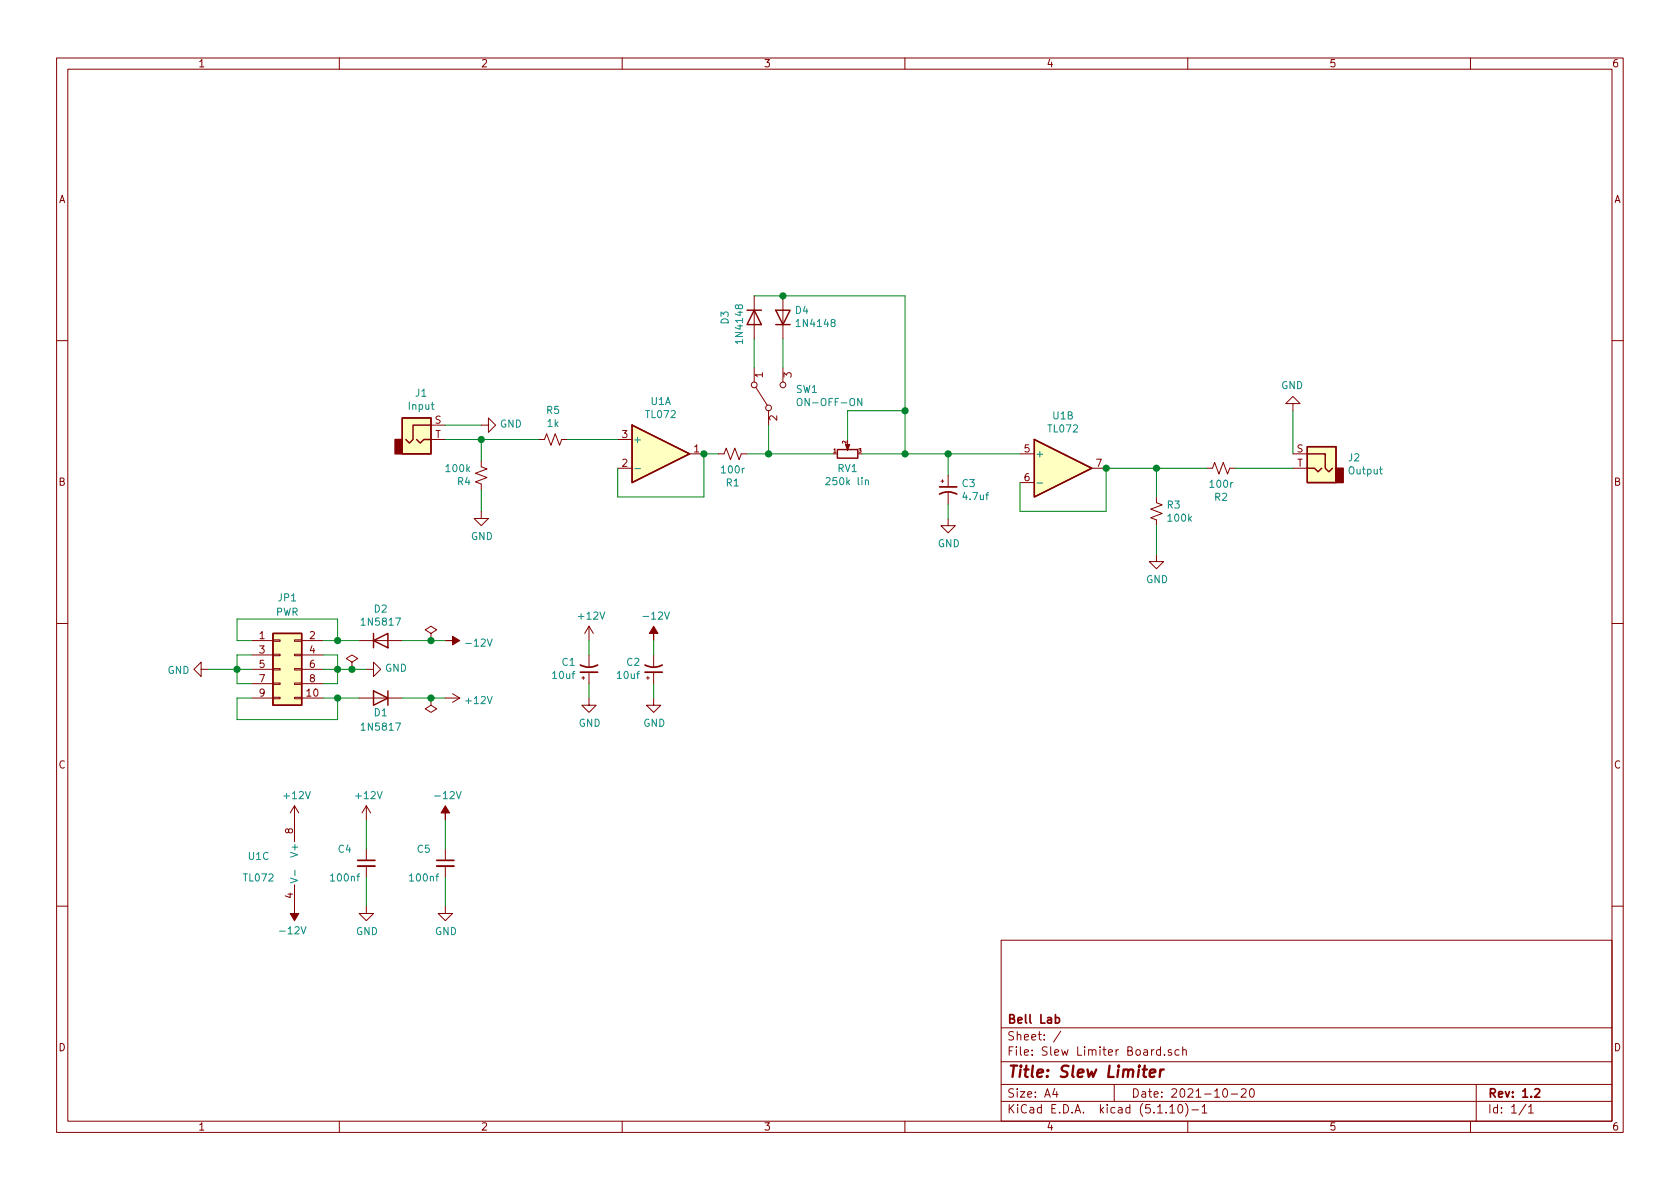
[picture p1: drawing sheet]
<svg xmlns="http://www.w3.org/2000/svg" width="297mm" height="210mm" viewBox="0 0 297 210" stroke-linecap="round" stroke-linejoin="round" font-family="sans-serif">
<g fill="none" stroke="#840000" stroke-width=".18">
<path d="M10 10.3h277v189.9h-277zM12 12.2h273v186.1h-273zM60 10.3v1.9M110 10.3v1.9M160 10.3v1.9M210 10.3v1.9M260 10.3v1.9M133.3 52.3v7.6M138.4 52.3v7.6M10 60.2h2M76.2 77.7h2.5M76.2 75.2h2.5"/>
<path d="M85.1 75.2h1.3v-1.3l1.2 1.3-1.2 1.2v-1.2M95.2 77.7h1.1l.3-1 .8 2 .8-2 .7 2 .4-1h1M109.2 77.7h2.6M133.3 65v2.6M133.6 68.4l2 3.2M135.9 72.6v2.6M138.4 65v2.6M228.6 71.4h1.3l-1.3-1.3-1.3 1.3h1.3v1.2M285 60.2h2M85.1 90.4v1.3h1.3l-1.3 1.3-1.3-1.3h1.3M85.1 81.5v1l1 .4-2 .8 2 .7-2 .8 1 .4v1M109.2 82.8h2.6"/>
<path d="M121.9 80.3h2.6M127 80.3h1l.4-1.1 .8 2.1 .7-2.1 .8 2.1 .4-1h1M166.4 85.1h.5M166.6 84.8v.5M167.6 91.7v1.3h1.3l-1.3 1.2-1.2-1.2h1.2M167.6 84.1v2M167.6 87.1v2M180.3 80.3h2.6M180.3 85.3h2.6M193 82.8h2.6M204.5 87.9v1l1 .4-2 .7 2 .8-2 .8 1 .3v1.1M204.5 98v1.3h1.2l-1.2 1.3-1.3-1.3h1.3"/>
<path d="M213.4 82.8h1l.4-1 .7 2 .8-2 .7 2 .4-1h1M228.6 80.3h2.5M228.6 82.8h2.5M10 110.3h2M35.6 118.4v-1.3l-1.3 1.3 1.3 1.2v-1.2h1.2M44.4 113.3h3.9M44.4 115.8h3.9M44.4 118.4h3.9M48.3 115.7h1.2v.2h-1.2zM48.3 113.2h1.2v.2h-1.2zM48.3 118.2h1.2v.3h-1.2zM52.1 115.7h1.2v.2h-1.2z"/>
<path d="M52.1 113.2h1.2v.2h-1.2zM52.1 118.2h1.2v.3h-1.2zM53.3 113.3h3.8M53.3 115.8h3.8M53.3 118.4h3.8M62.2 117.1l1-.6-1-.7-1 .7 1 .6v1.3M62.2 118.4h.1M63.5 113.3h7.6M64.8 118.4h1.2v-1.3l1.3 1.3-1.3 1.2v-1.2M76.2 112l1-.6-1-.7-1 .7 1 .6v1.3M76.2 113.3h.1M102.9 119.9h.5"/>
<path d="M103.1 119.6v.5M104.1 110.7v2.6M104.1 115.8v2.1M104.1 118.9v2M104.1 110.7l-.7 1.3M104.1 110.7l.8 1.3M114.3 119.9h.5M114.6 119.6v.5M115.6 115.8v2.1M115.6 118.9v2M285 110.3h2M44.4 123.4h3.9"/>
<path d="M44.4 120.9h3.9M48.3 123.3h1.2v.3h-1.2zM48.3 120.8h1.2v.2h-1.2zM52.1 123.3h1.2v.3h-1.2zM52.1 120.8h1.2v.2h-1.2zM53.3 123.4h3.8M53.3 120.9h3.8M63.5 123.4h7.6M76.2 123.4v1.3l1 .6-1 .7-1-.7 1-.6M76.2 123.4h.1M78.7 123.4h2.6M80 122.7l1.3 .7"/>
<path d="M81.3 123.4l-1.3 .8M104.1 123.4v1.3h1.3l-1.3 1.3-1.2-1.3h1.2M115.6 123.4v1.3h1.2l-1.2 1.3-1.3-1.3h1.3M52.1 142.5l-.8 1.3M52.1 142.5v6.3M52.1 156.5v3.8M52.1 142.5l.7 1.3M64.8 142.5v2.5M64.8 150.1v2M64.8 153.2v2M64.8 142.5l-.8 1.3M64.8 142.5l.7 1.3"/>
<path d="M78.7 150.1v2M78.7 153.2v2M10 160.2h2M64.8 160.3v1.2h1.2l-1.2 1.3-1.3-1.3h1.3M78.7 160.3v1.2h1.3l-1.3 1.3-1.2-1.3h1.2M177 166.3h108v32h-108zM285 160.2h2M60 198.3v1.9M110 198.3v1.9M160 198.3v1.9M177 194.8h108M177 191.8h108"/>
<path d="M177 187.8h108M177 181.8h108M186.5 192.5l-.4 1h1M186.8 193v1M187.6 182.3l-1.3 2M197 191.8v3M205.2 185.7l-.5-.1-.2 .3v.6l.2 .1 .5-.1M205.2 185.1v1.5M205.9 186.5v.1M206.8 195.8l.5-.5v1.5M206.8 196.8h.9M207.1 185.7l-.3-.1-.2 .2v.2l.5 .2v.3h-.5"/>
<path d="M208.5 195.4l.1-.1a.8 .8 0 0 1 .5 .8 .8 .8 0 0 1-.5 .7 1 1 0 0 1-.1-1.4zM208.5 185.7l-.4-.1-.4 .3 .1 .6 .3 .1 .4-.1M209.1 185.7l.2-.1 .4 .1 .1 .9M209.1 185.1v1.5M209.6 195.1a1.71 1.71 0 0 1 0 2.3M210 198.3v1.9M210.7 196.3h1.2M212.5 195.8l.5-.5v1.5M212.5 196.8h.9M216.3 192.7l.4-.2a.94 .94 0 0 1 0 1.5 .79 .79 0 0 1-.4-1.3zM217.7 193.5h1.1M219.5 192.7l.2-.2h.3l.3 .2v.3v.2l-.9 .8h.9"/>
<path d="M221.1 192.6l.2-.1a.8 .8 0 0 1 .5 .8 .8 .8 0 0 1-.5 .7 1 1 0 0 1-.2-1.4zM260 198.3v1.9M261 191.8v6.5M269.8 195.2l-1.2 2M270.3 195.8l.4-.5v1.5M270.3 196.8h.8"/>
<circle cx="133.4" cy="68.1" r=".51"/>
<circle cx="135.9" cy="72.1" r=".51"/>
<circle cx="138.4" cy="68.1" r=".51"/>
</g>
<path d="M166.1 87.4a3.2 3.2 0 0 1 3.1 0M166.1 86.1h3.1M102.6 117.6a3.2 3.2 0 0 0 3.1 0M102.6 118.9h3.1M114 117.6a3.2 3.2 0 0 0 3.1 0M114 118.9h3.1M63.2 152.1h3.1M77.2 152.1h3.1M186.6 180l.4-.1 .3 .3-.1 .6-.2 .1-.4-.1M271.4 192.7l.2-.2h.4l.2 .5-.9 1h.9" fill="none" stroke="#840000" stroke-width=".3"/>
<path d="M203.3 189.8l1-.2-.1-.4-.5-.1-.4 .3v.9l.2 .1 .6-.1M205.2 189.1l-.2 1.3M205.8 189.1a.55 .55 0 0 0-.7 .4" fill="none" stroke="#840000" stroke-width=".41"/>
<g fill="none" stroke="#840000" stroke-width=".25">
<path d="M132.1 54.9h2.5M133.3 54.9l1.3 2.5h-2.5zM137.2 54.9h2.5l-1.3 2.5zM137.2 57.4h2.5M71.1 73.9h5.1v6.4h-5.1zM73.7 77.7l.6 .7 .6-.7h1.3M76.2 75.2h-3.2v2.5l-.6 .7-.6-.7M111.8 75.2l10.1 5.1-10.1 5zM148.1 79.5h3.6v1.5h-3.6zM182.9 77.7l10.1 5.1-10.1 5.1zM231.1 79h5.1v6.3h-5.1zM231.1 82.8h1.3l.6 .6 .7-.6"/>
<path d="M231.1 80.3h3.2v2.5l.6 .6 .7-.6M48.3 112h5v12.7h-5zM66 113.3l2.6-1.3v2.5zM66 112v2.5M66 122.2l2.6 1.2-2.6 1.3zM68.6 122.2v2.5"/>
</g>
<g fill="#ffffc2" stroke="#ffffc2" stroke-width=".18">
<path d="M182.9 77.7l10.1 5.1-10.1 5.1z"/>
<path d="M231.1 79h5.1v6.3h-5.1z"/>
<path d="M48.3 112h5v12.7h-5z"/>
<path d="M111.8 75.2l10.1 5.1-10.1 5z"/>
<path d="M71.1 73.9h5.1v6.4h-5.1z"/>
</g>
<path d="M141 70.6l.2-.1a.45 .45 0 0 1 .6 .4v.4l-.2 .4h-.5a1 1 0 0 1-.1-1.1zM152.4 70.5v1.2l-.7-1.2v1.2M112.2 82.9h1M146 84.6l.5-.2 .3 .4-.1 .2-.7 .7h.8M153 85l.2-.1h.3v.8M183.4 85.4h1M51.4 155.3l1.2 .4-1.2 .4M52.1 153.9v1" fill="none" stroke="#008484" stroke-width=".18"/>
<g fill="#840000" stroke="#840000" stroke-width=".18">
<path d="M52.1 160.3v1.2h.7l-.7 1.3-.8-1.3h.8z"/>
<path d="M115.6 110.7l.7 1.3h-.7v1.3v-1.3h-.8z"/>
<path d="M78.7 142.5l.8 1.3h-.8v1.2v-1.2h-.7z"/>
<path d="M78.7 113.3h1.3v-.8l1.3 .8-1.3 .7v-.7z"/>
<path d="M149.5 78.6h.7l-.3 1v-.2v.2z"/>
</g>
<g fill="#840000" stroke="#840000" stroke-width=".25">
<path d="M236.2 82.8h1.3v2.5h-1.3z"/>
<path d="M69.8 77.7h1.3v2.6h-1.3z"/>
</g>
<path d="M63.2 153.2h3.1M77.2 153.2h3.1" fill="none" stroke="#840000" stroke-width=".33"/>
<g fill="none" stroke="#008400" stroke-width=".18">
<path d="M133.3 52.3h26.7v28M133.3 59.9v5.1M138.4 59.9v5.1M78.7 77.7h16.5M78.7 75.2h6.4M85.1 77.7v3.8M100.3 77.7h8.9M135.9 75.2v5.1M160 72.6h-10.1v5.1M228.6 72.6v7.7M85.1 86.6v3.8M127 80.3h-2.5v7.6h-15.3v-5.1"/>
<path d="M132.1 80.3h15.2M152.4 80.3h27.9M167.6 80.3v3.8M167.6 89.1v2.6M204.5 82.8v5.1M204.5 93v5M213.4 82.8h-17.8v7.6h-15.3v-5.1M218.4 82.8h10.2M36.8 118.4h7.6M44.4 113.3h-2.5v-3.8h17.8v3.8M44.4 115.8h-2.5v5.1h2.5M57.1 113.3h6.4"/>
<path d="M57.1 115.8h2.6v5.1h-2.6M57.1 118.4h7.7M71.1 113.3h7.6M104.1 113.3v2.5M115.6 113.3v2.5M44.4 123.4h-2.5v3.8h17.8v-3.8M57.1 123.4h6.4M71.1 123.4h7.6M104.1 120.9v2.5M115.6 120.9v2.5M64.8 145v5.1M64.8 155.2v5.1"/>
<path d="M78.7 145v5.1M78.7 155.2v5.1"/>
</g>
<g fill="#008400" stroke="#008400" stroke-width=".25">
<circle cx="62.2" cy="118.4" r=".51"/>
<circle cx="204.5" cy="82.8" r=".51"/>
<circle cx="59.7" cy="113.3" r=".51"/>
<circle cx="195.6" cy="82.8" r=".51"/>
<circle cx="85.1" cy="77.7" r=".51"/>
<circle cx="59.7" cy="123.4" r=".51"/>
<circle cx="124.5" cy="80.3" r=".51"/>
<circle cx="41.9" cy="118.4" r=".51"/>
<circle cx="76.2" cy="113.3" r=".51"/>
<circle cx="160" cy="80.3" r=".51"/>
<circle cx="138.4" cy="52.3" r=".51"/>
<circle cx="76.2" cy="123.4" r=".51"/>
<circle cx="135.9" cy="80.3" r=".51"/>
<circle cx="59.7" cy="118.4" r=".51"/>
<circle cx="167.6" cy="80.3" r=".51"/>
<circle cx="160" cy="72.6" r=".51"/>
</g>
<text font-size="2.8" fill="#840000" x="178" y="190.5">Title: Slew Limiter</text>
<g font-size="2.1" fill="#840000">
<text x="178" y="184">Sheet: /</text>
<text x="178" y="181">Bell Lab</text>
<text x="178" y="186.7">File: Slew Limiter Board.sch</text>
<text x="178" y="196.9">KiCad E.D.A. kicad (5.1.10)-1</text>
<text x="178" y="194.1">Size: A4</text>
<text x="200" y="194.1">Date: 2021-10-20</text>
<text x="263" y="194.1">Rev: 1.2</text>
<text x="263" y="196.9">Id: 1/1</text>
</g>
<g font-size="1.8" fill="#840000">
<text x="35" y="11.9">1</text>
<text x="85" y="11.9">2</text>
<text x="135" y="11.9">3</text>
<text x="185" y="11.9">4</text>
<text x="235" y="11.9">5</text>
<text x="285" y="11.9">6</text>
<text x="10.4" y="35.9">A</text>
<text x="285.4" y="35.9">A</text>
<text x="134.9" y="66.8" transform="rotate(-90 134.9 66.8)">1</text>
<text x="140" y="66.8" transform="rotate(-90 140 66.8)">3</text>
<text x="76.9" y="74.9">S</text>
<text x="76.9" y="77.5">T</text>
<text x="110" y="77.5">3</text>
<text x="137.4" y="74.4" transform="rotate(-90 137.4 74.4)">2</text>
<text x="110" y="82.5">2</text>
<text x="122.7" y="80">1</text>
<text x="181.1" y="80">5</text>
<text x="193.8" y="82.5">7</text>
<text x="229.3" y="80">S</text>
<text x="229.3" y="82.5">T</text>
<text x="10.4" y="85.9">B</text>
<text x="181.1" y="85.1">6</text>
<text x="285.4" y="85.9">B</text>
<text x="45.9" y="113">1</text>
<text x="54.8" y="113">2</text>
<text x="45.9" y="115.6">3</text>
<text x="45.9" y="118.1">5</text>
<text x="54.8" y="115.6">4</text>
<text x="54.8" y="118.1">6</text>
<text x="45.9" y="120.6">7</text>
<text x="45.9" y="123.2">9</text>
<text x="54.3" y="123.2">10</text>
<text x="54.8" y="120.6">8</text>
<text x="10.4" y="135.9">C</text>
<text x="285.4" y="135.9">C</text>
<text x="51.8" y="147.4" transform="rotate(-90 51.8 147.4)">8</text>
<text x="51.8" y="158.8" transform="rotate(-90 51.8 158.8)">4</text>
<text x="10.4" y="185.9">D</text>
<text x="285.4" y="185.9">D</text>
<text x="35" y="199.9">1</text>
<text x="85" y="199.9">2</text>
<text x="135" y="199.9">3</text>
<text x="185" y="199.9">4</text>
<text x="235" y="199.9">5</text>
<text x="285" y="199.9">6</text>
</g>
<g font-size="1.8" fill="#008484">
<text x="128.8" y="57.3" transform="rotate(-90 128.8 57.3)">D3</text>
<text x="140.7" y="55.5">D4</text>
<text x="141.1" y="57.8">1N4148</text>
<text x="131.4" y="60.4" transform="rotate(-90 131.4 60.4)">1N4148</text>
<text x="73.5" y="70.1">J1</text>
<text x="115.1" y="71.6">U1A</text>
<text x="140.8" y="69.5">SW1</text>
<text x="141.7" y="71.8">ON-OFF-ON</text>
<text x="226.5" y="68.8">GND</text>
<text x="72.3" y="72.5">Input</text>
<text x="88.4" y="75.6">GND</text>
<text x="96.7" y="73.2">R5</text>
<text x="96.8" y="75.5">1k</text>
<text x="114.3" y="73.9">TL072</text>
<text x="185.4" y="76.5">TL072</text>
<text x="186.2" y="74.2">U1B</text>
<text x="79" y="83.5">100k</text>
<text x="111.9" y="78.4">+</text>
<text x="127.7" y="83.7">100r</text>
<text x="148.2" y="83.5">RV1</text>
<text x="183" y="80.9">+</text>
<text x="238.5" y="81.6">J2</text>
<text x="238.5" y="83.9">Output</text>
<text x="80.9" y="85.8">R4</text>
<text x="128.4" y="86">R1</text>
<text x="146.6" y="85.8">250k lin</text>
<text x="170.2" y="86.1">C3</text>
<text x="170.4" y="88.4">4.7uf</text>
<text x="206.4" y="89.9">R3</text>
<text x="214.1" y="86.3">100r</text>
<text x="214.8" y="88.6">R2</text>
<text x="83.3" y="95.5">GND</text>
<text x="206.6" y="92.2">100k</text>
<text x="165.8" y="96.8">GND</text>
<text x="49.2" y="106.3">JP1</text>
<text x="202.6" y="103.1">GND</text>
<text x="48.7" y="108.9">PWR</text>
<text x="64.2" y="110.6">1N5817</text>
<text x="66.2" y="108.3">D2</text>
<text x="102.4" y="109.6">+12V</text>
<text x="114.1" y="109.6">-12V</text>
<text x="29.6" y="119.2">GND</text>
<text x="68.1" y="118.8">GND</text>
<text x="82.8" y="114.3">-12V</text>
<text x="99.4" y="117.7">C1</text>
<text x="110.8" y="117.7">C2</text>
<text x="82.5" y="124.5">+12V</text>
<text x="97.8" y="120.1">10uf</text>
<text x="109.2" y="120.1">10uf</text>
<text x="64.2" y="129.2">1N5817</text>
<text x="66.2" y="126.7">D1</text>
<text x="102.3" y="128.5">GND</text>
<text x="113.7" y="128.5">GND</text>
<text x="50.4" y="141.3">+12V</text>
<text x="63.1" y="141.3">+12V</text>
<text x="77.3" y="141.3">-12V</text>
<text x="43.2" y="155.9">TL072</text>
<text x="44" y="152.1">U1C</text>
<text x="52.7" y="151.2" transform="rotate(-90 52.7 151.2)">V+</text>
<text x="58.6" y="155.9">100nf</text>
<text x="59.8" y="150.8">C4</text>
<text x="72.6" y="155.9">100nf</text>
<text x="73.8" y="150.8">C5</text>
<text x="49.8" y="165.2">-12V</text>
<text x="62.9" y="165.3">GND</text>
<text x="76.9" y="165.3">GND</text>
</g>
<g font-size=".9" fill="#840000">
<text x="147.4" y="80">1</text>
<text x="149.6" y="78.4" transform="rotate(-90 149.6 78.4)">2</text>
<text x="151.8" y="80">3</text>
</g>
</svg>
